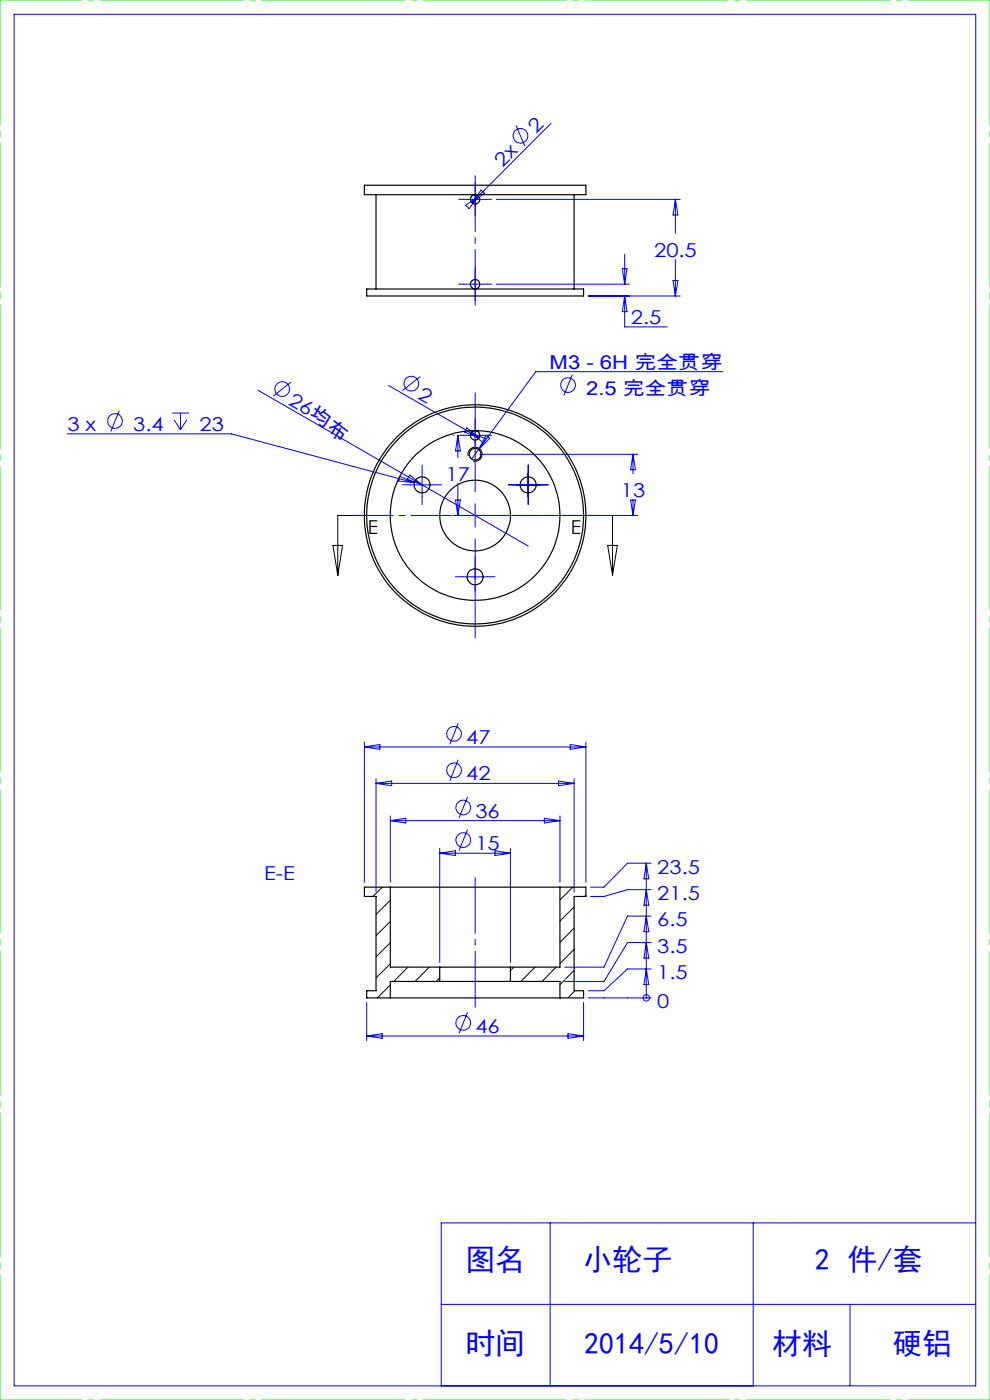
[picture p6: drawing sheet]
<svg xmlns="http://www.w3.org/2000/svg" width="210mm" height="297mm" viewBox="0 0 210 297" stroke-linecap="round" stroke-linejoin="round" font-family="sans-serif">
<g fill="none" stroke="#00f" stroke-width=".21">
<path d="M3 3h204v291h-204zM100.8 39.8v5M109.5 26.6l1.8 4.4M116.9 26.2l-16.8 16.8M98.3 42.3h5M98.8 43.6l2.7-2-2 2.7zM100.8 57.8v5M102.1 40.3l.7 .7-2.7 2zM105.3 42.3h39M132 57h1l-.5 3.3zM132.5 53.9v6.4M142.8 59.5h1l-.5 3.3z"/>
<path d="M143.3 42.3v7.2M143.3 55.1v7.7M143.3 42.3l.5 3.3h-1zM89.1 79.9l-3.7 3M98.3 60.3h5M105.3 60.3h28.2M121.4 79.5l-1.8 4.4M124.8 62.8h19.5M132.5 62.8v6.6h9M132.5 62.8l.5 3.3h-1zM153.3 78.8h-39.6l-13.7 18.6M14.3 92h34.8l38.8 10.4"/>
<path d="M25.3 87.1l-1.8 4.4M36.5 87.6h3.6M36.9 89.1l1.4 2.1M38.3 87.6v3.6M39.6 89.1l-1.3 2.1M54.8 82.8l57.2 33M61.7 81.1l-3.7 2.9M82.4 81.8l17.5 10.1M96.1 92.4h.2M97.1 92.4v4.7M97.1 92.4l.5 3.3h-1zM98.3 92.4h5"/>
<path d="M99 90.8l2.6 2.1-3.1-1.3zM99.9 91.9l1.7 1M99.9 91.9l3.1 1.2-.5 .8zM100.8 89.8v5.1M101.8 96.4h33.5M103.1 92.4l.8 .6-2.4 2.4zM134.3 96.4v4.1M134.3 96.4l.5 3.3h-1zM84.8 101.1l3.1 1.3-3.3-.3zM86.9 100.8l2.6 2.1-3.1-1.2zM87 102.9h5M89.5 100.4v5"/>
<path d="M96.1 109.4h39.2M96.6 106.1h1l-.5 3.3zM97.1 102.6v6.8M100.8 106.9v5M100.8 119.9v5M109.5 102.9h5M112 100.4v5M133.8 106.1h1l-.5 3.3zM134.3 106v3.4M98.3 122.4h5M77.3 157.4v29.8M77.3 158.5h47"/>
<path d="M77.3 158.5l3.3-.6v1.1zM97.2 153.5l-1.8 4.4M121 157.9l3.3 .6-3.3 .5zM124.3 157.4v29.8M79.8 165.2v24M79.8 166.2h42M79.8 166.2l3.3-.5v1zM82.8 173.1v14.1M82.8 174.1h36M82.8 174.1l3.3-.5v1zM93.3 180v24.2M97.2 161.2l-1.8 4.4"/>
<path d="M99.2 169.1l-1.8 4.4M99.2 176l-1.8 4.4M108.3 180v24.2M115.5 173.6l3.3 .5-3.3 .5zM118.5 165.7l3.3 .5-3.3 .5zM118.8 173.1v14.1M121.8 165.2v24M93.3 181h15M93.3 181l3.3-.5v1zM105 180.5l3.3 .5-3.3 .5zM137.1 183.1v28.6M137.1 200l.5 3.3h-1z"/>
<path d="M137.1 194.3l.5 3.4h-1zM137.1 188.7l.5 3.3h-1zM137.1 183.1l.5 3.3h-1zM138.1 200h-5l-5 8.2h-8.3M138.1 194.3h-5l-5 10.9h-8.3M138.1 188.7h-5l-5 1.5h-2.8M138.1 183.1h-5l-5 5.1h-2.8M77.8 212.7v8.1M77.8 219.8h46M77.8 219.8l3.3-.5v1zM99.2 214.8l-1.8 4.4M120.5 219.3l3.3 .5-3.3 .5z"/>
<path d="M123.8 212.7v8.1M124.8 211.7h13.3M137.1 205.6l.5 3.3h-1zM137.1 211.7h.1M138.1 205.6h-5l-5 4.6h-3.3M116.7 259.4v34.6M159.8 259.4v34.6M207 259.4h-113.4v34.6M93.6 276.7h113.4M180.3 276.7v17.3"/>
<circle cx="110.4" cy="28.8" r="1.56"/>
<circle cx="24.4" cy="89.3" r="1.55"/>
<circle cx="59.9" cy="82.5" r="1.55"/>
<circle cx="87.3" cy="81.4" r="1.55"/>
<circle cx="120.5" cy="81.7" r="1.55"/>
<circle cx="96.3" cy="155.7" r="1.55"/>
<circle cx="96.3" cy="163.4" r="1.56"/>
<circle cx="98.3" cy="171.3" r="1.56"/>
<circle cx="98.3" cy="178.2" r="1.55"/>
<circle cx="98.3" cy="217" r="1.56"/>
<circle cx="137.1" cy="211.7" r=".67"/>
</g>
<g fill="none" stroke="#000" stroke-width=".21">
<path d="M99.3 96.8a1.5 1.5 0 0 1 1.4-1.9 1.5 1.5 0 0 1 1.6 1.6 1.5 1.5 0 0 1-1.9 1.3M70.6 115.7h2.1l-1.1 6.4zM78 109.4h-6.4v12.7M123.6 109.4h6.3v12.7M128.9 115.7h2.1l-1.1 6.4zM81.1 188.2l-2 2M82.8 191l-3 3M82.8 195.5l-3 3M82.8 200l-3 3M121.5 188.2l-2.7 2.7M121.8 192.4l-3 3M121.8 196.9l-3 3"/>
<path d="M124.3 189.9l-.3 .3M82.8 204.5l-3 3M82.8 208.9l-2.8 2.8M86.5 205.2l-3 3M91.1 205.2l-3 3M93.3 207.4l-.8 .8M109 205.2l-.7 .7M113.5 205.2l-3 3M118 205.2l-3 3M119.8 207.9l-1 1M121.8 201.4l-3 3M121.8 205.9l-1.8 1.8"/>
<path d="M122 210.2l-1.5 1.5"/>
</g>
<g fill="none" stroke="#00f" stroke-width=".21" stroke-dasharray="30.5 1.3 1.3 1.3">
<path d="M100.8 39.8v-1M98.3 42.3h-1M100.8 44.8v1M100.8 57.8v-1M103.3 42.3h1M98.3 60.3h-1M100.8 62.8v1M103.3 60.3h1M98.3 92.3h-1M100.8 89.8v-1M100.8 94.8v1M103.3 92.3h1"/>
<path d="M87 102.8h-1.7M89.5 100.3v-1.7M89.5 105.3v1.7M92 102.8h1.7M100.8 119.8v-1.7M109.6 102.8h-1.7M112.1 100.3v-1.7M112.1 105.3v1.7M114.6 102.8h1.7M98.3 122.3h-1.7M100.8 124.8v1.7M103.3 122.3h1.7"/>
</g>
<path d="M100.8 64.8v-27.5M100.8 213.7v-27.5" fill="none" stroke="#00f" stroke-width=".21" stroke-dasharray="30.5 1.3 1.3 1.3" stroke-dashoffset="18.6"/>
<path d="M0 0h210M0 297h210" fill="none" stroke="#0f0" stroke-width=".21" stroke-dasharray="30.5 1.3 1.3 1.3" stroke-dashoffset="13.1"/>
<path d="M210 0v297M0 297v-297" fill="none" stroke="#0f0" stroke-width=".21" stroke-dasharray="30.5 1.3 1.3 1.3" stroke-dashoffset="3.9"/>
<path d="M95.8 109.3h-21M100.8 104.3v-21M100.8 114.3v21M105.8 109.3h21" fill="none" stroke="#00f" stroke-width=".21" stroke-dasharray="30.5 1.3 1.3 1.3" stroke-dashoffset="21.9"/>
<g fill="none" stroke="#000" stroke-width=".25">
<path d="M77.3 39.3h47v2h-47zM79.8 41.3v20M121.8 41.3v20M77.8 61.3h46v1.5h-46zM82.8 188.2h36M82.8 188.2v17h10.5M82.8 188.2h-5.5v2h2.5v20h-2v1.5h5M118.8 188.2v17h-10.5M118.8 188.2h5.5v2h-2.5v20h2v1.5h-5M82.8 211.7h36M93.3 208.2h15M93.3 205.2h15"/>
<path d="M93.3 208.2h-10.5v3.5M93.3 205.2v3M108.3 205.2v3M108.3 208.2h10.5v3.5"/>
<circle cx="100.8" cy="42.3" r="1"/>
<circle cx="100.8" cy="60.3" r="1"/>
<circle cx="100.8" cy="96.4" r="1.25"/>
<circle cx="100.8" cy="92.4" r="1"/>
<circle cx="89.5" cy="102.9" r="1.7"/>
<circle cx="100.8" cy="109.4" r="7.5"/>
<circle cx="100.8" cy="109.4" r="18"/>
<circle cx="100.8" cy="109.4" r="23"/>
<circle cx="100.8" cy="109.4" r="23.5"/>
<circle cx="112" cy="102.9" r="1.7"/>
<circle cx="100.8" cy="122.4" r="1.69"/>
</g>
<g font-size="6.3" fill="#00f">
<text x="98.7" y="269.5">图名</text>
<text x="123.6" y="269.5">小轮子</text>
<text x="172.8" y="269.5">2 件/套</text>
<text x="98.7" y="287.3">时间</text>
<text x="123.9" y="287.3">2014/5/10</text>
<text x="163.8" y="287.3">材料</text>
<text x="189.3" y="287.3">硬铝</text>
</g>
<g font-size="4.1" fill="#00f">
<text x="113.8" y="28.5" transform="rotate(-45 113.8 28.5)">2</text>
<text x="106.6" y="35.6" transform="rotate(-45 106.6 35.6)">2x</text>
<text x="138.8" y="54.5">20.5</text>
<text x="133.8" y="68.8">2.5</text>
<text x="116.6" y="78.3">M3 - 6H 完全贯穿</text>
<text x="124.4" y="83.8">2.5 完全贯穿</text>
<text x="61" y="85.7" transform="rotate(30 61 85.7)">26</text>
<text x="65.4" y="88.3" transform="rotate(38 65.4 88.3)">均布</text>
<text x="88.4" y="84.5" transform="rotate(30 88.4 84.5)">2</text>
<text x="14.3" y="91.4">3 x</text>
<text x="28.3" y="91.4">3.4</text>
<text x="42.3" y="91.4">23</text>
<text x="94.6" y="102">17</text>
<text x="131.7" y="105.5">13</text>
<text x="98.9" y="157.8">47</text>
<text x="98.9" y="165.5">42</text>
<text x="100.9" y="173.4">36</text>
<text x="100.9" y="180.3">15</text>
<text x="139.4" y="185.3">23.5</text>
<text x="56" y="186.7">E-E</text>
<text x="139.4" y="190.9">21.5</text>
<text x="139.4" y="196.5">6.5</text>
<text x="139.4" y="202.2">3.5</text>
<text x="139.4" y="207.8">1.5</text>
<text x="139.4" y="213.9">0</text>
<text x="100.9" y="219.1">46</text>
</g>
<g font-size="4.1">
<text x="78" y="113.3">E</text>
<text x="121.1" y="113.3">E</text>
</g>
</svg>
